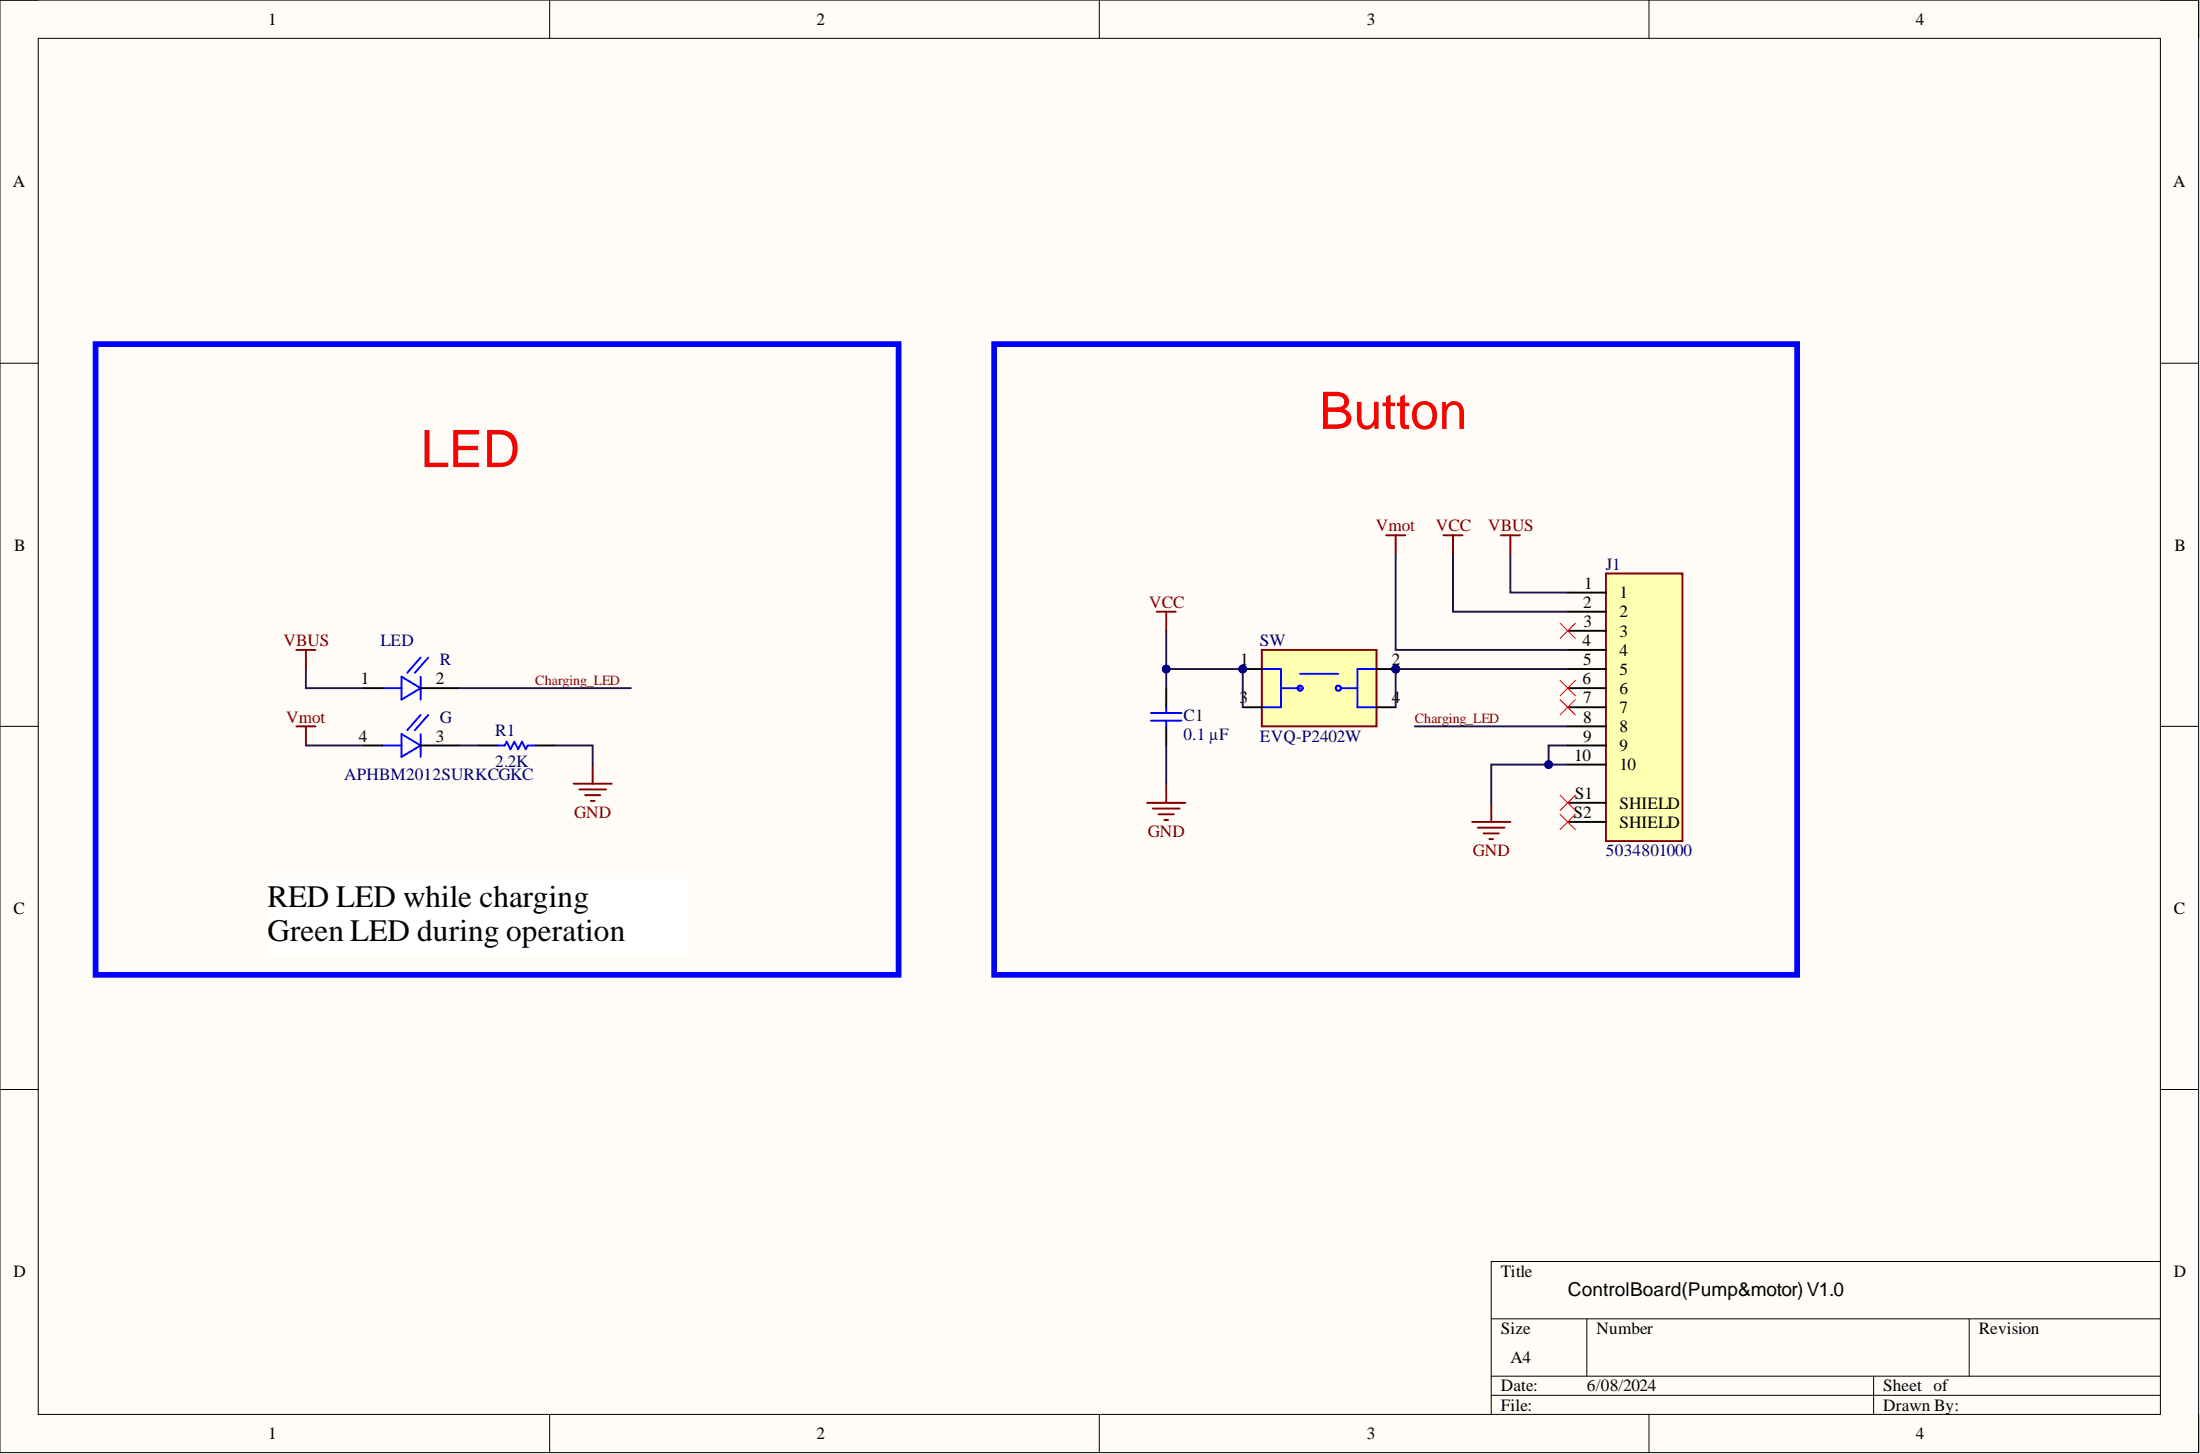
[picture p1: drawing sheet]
<svg xmlns="http://www.w3.org/2000/svg" width="292mm" height="193mm" viewBox="0 0 292 193" stroke-linecap="round" stroke-linejoin="round" font-family="sans-serif">
<path d="M0 0h291.9v192.8h-291.9z" fill-rule="evenodd" fill="#fffcf8"/>
<path d="M0 0h291.9v192.8h-291.9z" fill="none" stroke="#000" stroke-width=".13"/>
<path d="M5.1 5.1h281.7v182.6h-281.7z" fill-rule="evenodd" fill="#fffcf8"/>
<g fill="none" stroke="#000" stroke-width=".13">
<path d="M0 0h5.1M5.1 5.1h281.7v182.6h-281.7zM73 0v5.1M146 0v5.1M218.9 0v5.1M286.8 0h5.1v5.1M0 48.2h5.1M286.8 48.2h5.1M0 96.4h5.1M286.8 96.4h5.1M0 144.6h5.1M286.8 144.6h5.1"/>
<path d="M198 175h88.8M210.7 175v7.6M261.5 175v7.6M286.8 167.4h-88.8v20.3M73 187.7v5.1M146 187.7v5.1M198 182.6h88.8M198 185.2h88.8M218.9 187.7v5.1M248.8 182.6v5.1M291.9 187.7v5.1"/>
</g>
<path d="M50.8 91.3h2.5M50.8 98.9h2.5M53.3 89.8l2.5 1.5-2.5 1.5zM53.3 97.4l2.5 1.5-2.5 1.6zM55.8 89.8v3M55.8 97.4v3.1M55.8 87.3l-1.7 2M55.8 94.9l-1.7 2M56.9 87.3l-1.8 2M56.9 94.9l-1.8 2" fill="none" stroke="#00f" stroke-width=".25"/>
<path d="M48.2 91.3h2.6M48.2 98.9h2.6M55.8 91.3h5.1M55.8 98.9h5.1" fill="none" stroke="#000" stroke-width=".25"/>
<path d="M213.2 76.1h10.2v35.5h-10.2z" fill-rule="evenodd" fill="#ffffb0"/>
<path d="M213.2 76.1h10.2v35.5h-10.2zM39.3 86.3h2.6M39.3 96.4h2.6M40.6 86.3v2.5M40.6 96.4v2.5M76.2 104h5M76.9 104.8h3.6M77.7 105.5h2M78.4 106.3h.5M78.7 101.5v2.5" fill="none" stroke="#800000" stroke-width=".25"/>
<g fill="none" stroke="#000" stroke-width=".25">
<path d="M208.2 78.6h5M63.5 98.9h2.5M71.1 98.9h2.5M208.2 81.2h5M208.2 83.7h5M208.2 86.3h5M208.2 88.8h5M208.2 91.3h5M208.2 93.9h5M208.2 96.4h5M208.2 98.9h5M208.2 101.5h5"/>
<path d="M208.2 106.5h5M208.2 109.1h5"/>
</g>
<path d="M66 98.9h1l.3-.5 .5 1 .5-1 .5 1 .5-1 .5 1 .3-.5h1" fill="none" stroke="#00f" stroke-width=".25"/>
<path d="M167.5 86.3h15.3v10.1h-15.3z" fill-rule="evenodd" fill="#ffffb0"/>
<g fill="none" stroke="#800000" stroke-width=".25">
<path d="M184 71h2.6M185.3 71v2.6M167.5 86.3h15.3v10.1h-15.3zM152.3 106.5h5.1M153.1 107.3h3.5M153.8 108.1h2.1M154.6 108.8h.5M154.8 104v2.5M195.5 109.1h5M196.2 109.8h3.6M197 110.6h2M197.7 111.4h.6"/>
<path d="M198 106.5v2.6"/>
</g>
<g fill="none" stroke="#00f" stroke-width=".25">
<path d="M152.8 94.6h4.1M152.8 95.6h4.1M154.8 93.9v.7M154.8 95.6v.8M167.5 88.8h2.6v5.1h-2.6M170.1 91.3h2.5M172.6 89.4h5.1M178.1 91.3h2.1M182.8 88.8h-2.6v5.1h2.6"/>
<circle cx="172.6" cy="91.3" r=".33"/>
<circle cx="177.7" cy="91.3" r=".33"/>
</g>
<path d="M154.8 91.3v2.6M154.8 96.4v2.5M165 88.8h2.5M165 93.9h2.5M182.8 88.8h2.5M182.8 93.9h2.5" fill="none" stroke="#000" stroke-width=".25"/>
<path d="M207.1 82.7l2.1 2M207.1 92.8l2.1 2.1M209.2 82.7l-2.1 2M209.2 92.8l-2.1 2.1M207.1 105.5l2.1 2.1M207.1 108.1l2.1 2M209.2 105.5l-2.1 2.1M209.2 108.1l-2.1 2" fill="none" stroke="#f00" stroke-width=".13"/>
<path d="M12.7 45.7h106.6v83.7h-106.6zM132 45.7h106.6v83.7h-106.6z" fill="none" stroke="#00f" stroke-width=".76"/>
<path d="M35.5 116.7h55.9v10.1h-55.9z" fill-rule="evenodd" fill="#fff"/>
<path d="M35.5 116.7h55.9v10.1h-55.9z" fill="none" stroke="#fff" stroke-width=".13"/>
<path d="M207.1 90.3l2.1 2M209.2 90.3l-2.1 2" fill="none" stroke="#f00" stroke-width=".13"/>
<path d="M40.6 88.8v2.5h7.6M40.6 98.9h7.6M60.9 98.9h2.6M60.9 91.3h22.9M73.6 98.9h5.1v2.6M154.8 83.7v5.1h10.2v5.1" fill="none" stroke="#20124d" stroke-width=".25"/>
<circle cx="154.8" cy="88.8" r=".51" fill="#000080"/>
<circle cx="154.8" cy="88.8" r=".51" fill="none" stroke="#000080" stroke-width=".13"/>
<path d="M154.8 88.8v2.5" fill="none" stroke="#20124d" stroke-width=".25"/>
<circle cx="154.8" cy="88.8" r=".51" fill="#000080"/>
<circle cx="154.8" cy="88.8" r=".51" fill="none" stroke="#000080" stroke-width=".13"/>
<path d="M185.3 73.6v12.7h22.9M200.5 73.6v5h7.7M154.8 98.9v5.1M187.8 96.4h20.4M208.2 98.9h-2.6v2.6h2.6M208.2 88.8h-22.9v5.1" fill="none" stroke="#20124d" stroke-width=".25"/>
<circle cx="205.6" cy="101.5" r=".51" fill="#000080"/>
<circle cx="205.6" cy="101.5" r=".51" fill="none" stroke="#000080" stroke-width=".13"/>
<path d="M205.6 101.5h-7.6v5" fill="none" stroke="#20124d" stroke-width=".25"/>
<circle cx="205.6" cy="101.5" r=".51" fill="#000080"/>
<circle cx="205.6" cy="101.5" r=".51" fill="none" stroke="#000080" stroke-width=".13"/>
<path d="M192.9 73.6v7.6h15.3" fill="none" stroke="#20124d" stroke-width=".25"/>
<path d="M191.7 71h2.5M192.9 71v2.6M199.3 71h2.5M200.5 71v2.6M153.6 81.2h2.5M154.8 81.2v2.5" fill="none" stroke="#800000" stroke-width=".25"/>
<g font-size="6.8" fill="#f00">
<text x="175.2" y="56.9">Button</text>
<text x="55.8" y="62">LED</text>
</g>
<g font-size="4.1">
<text x="35.5" y="120.3">RED LED while charging</text>
<text x="35.5" y="124.9">Green LED during operation</text>
</g>
<text font-size="2.5" x="208.2" y="172">ControlBoard(Pump&amp;motor) V1.0</text>
<g font-size="2.3">
<text x="35.6" y="3.3">1</text>
<text x="108.4" y="3.3">2</text>
<text x="181.5" y="3.3">3</text>
<text x="254.3" y="3.3">4</text>
<text x="1.7" y="24.9">A</text>
<text x="288.5" y="24.9">A</text>
<text x="1.9" y="73.1">B</text>
<text x="288.7" y="73.1">B</text>
<text x="210.2" y="80.7">2</text>
<text x="210.3" y="83.2">3</text>
<text x="210.4" y="78.1">1</text>
<text x="215" y="79.4">1</text>
<text x="215" y="81.9">2</text>
<text x="164.7" y="88.3">1</text>
<text x="184.8" y="88.3">2</text>
<text x="210.1" y="85.7">4</text>
<text x="210.2" y="88.3">5</text>
<text x="215" y="84.5">3</text>
<text x="215" y="87">4</text>
<text x="215" y="89.6">5</text>
<text x="47.9" y="90.8">1</text>
<text x="57.9" y="90.8">2</text>
<text x="164.6" y="93.4">3</text>
<text x="184.8" y="93.4">4</text>
<text x="210.1" y="90.8">6</text>
<text x="210.2" y="93.4">7</text>
<text x="210.2" y="95.9">8</text>
<text x="215" y="92.1">6</text>
<text x="215" y="94.6">7</text>
<text x="47.6" y="98.4">4</text>
<text x="57.9" y="98.4">3</text>
<text x="209" y="101">10</text>
<text x="210.2" y="98.4">9</text>
<text x="215" y="97.2">8</text>
<text x="215" y="99.7">9</text>
<text x="209.1" y="106">S1</text>
<text x="215" y="102.2">10</text>
<text x="215" y="107.3">SHIELD</text>
<text x="208.9" y="108.6">S2</text>
<text x="215" y="109.8">SHIELD</text>
<text x="1.8" y="121.3">C</text>
<text x="288.6" y="121.3">C</text>
<text x="1.8" y="169.5">D</text>
<text x="199.3" y="169.5">Title</text>
<text x="288.6" y="169.5">D</text>
<text x="199.3" y="177.1">Size</text>
<text x="212" y="177.1">Number</text>
<text x="262.7" y="177.1">Revision</text>
<text x="199.3" y="184.7">Date:</text>
<text x="200.5" y="180.9">A4</text>
<text x="210.7" y="184.7">6/08/2024</text>
<text x="250" y="184.7">Sheet of</text>
<text x="35.6" y="191">1</text>
<text x="108.4" y="191">2</text>
<text x="181.5" y="191">3</text>
<text x="199.3" y="187.2">File:</text>
<text x="250" y="187.2">Drawn By:</text>
<text x="254.3" y="191">4</text>
</g>
<g font-size="2.3" fill="#800000">
<text x="182.7" y="70.5">Vmot</text>
<text x="190.6" y="70.5">VCC</text>
<text x="197.6" y="70.5">VBUS</text>
<text x="152.6" y="80.7">VCC</text>
<text x="37.7" y="85.7">VBUS</text>
<text x="38" y="95.9">Vmot</text>
<text x="76.2" y="108.6">GND</text>
<text x="152.4" y="111.1">GND</text>
<text x="195.5" y="113.6">GND</text>
</g>
<g font-size="2.3" fill="#000080">
<text x="213.2" y="75.6">J1</text>
<text x="50.5" y="85.7">LED</text>
<text x="58.4" y="88.3">R</text>
<text x="167.3" y="85.7">SW</text>
<text x="58.4" y="95.9">G</text>
<text x="157.1" y="95.6">C1</text>
<text x="65.7" y="97.7">R1</text>
<text x="65.7" y="101.7">2.2K</text>
<text x="157.1" y="98.2">0.1 µF</text>
<text x="167.3" y="98.4">EVQ-P2402W</text>
<text x="45.7" y="103.5">APHBM2012SURKCGKC</text>
<text x="213.2" y="113.6">5034801000</text>
</g>
<g font-size="1.9" fill="#980000">
<text x="71.1" y="90.9">Charging_LED</text>
<text x="187.8" y="96">Charging_LED</text>
</g>
<g font-size="1.1" fill="#000080">
<text x="164.4" y="88.9">PISW01</text>
<text x="182" y="88.9">PISW02</text>
</g>
</svg>
